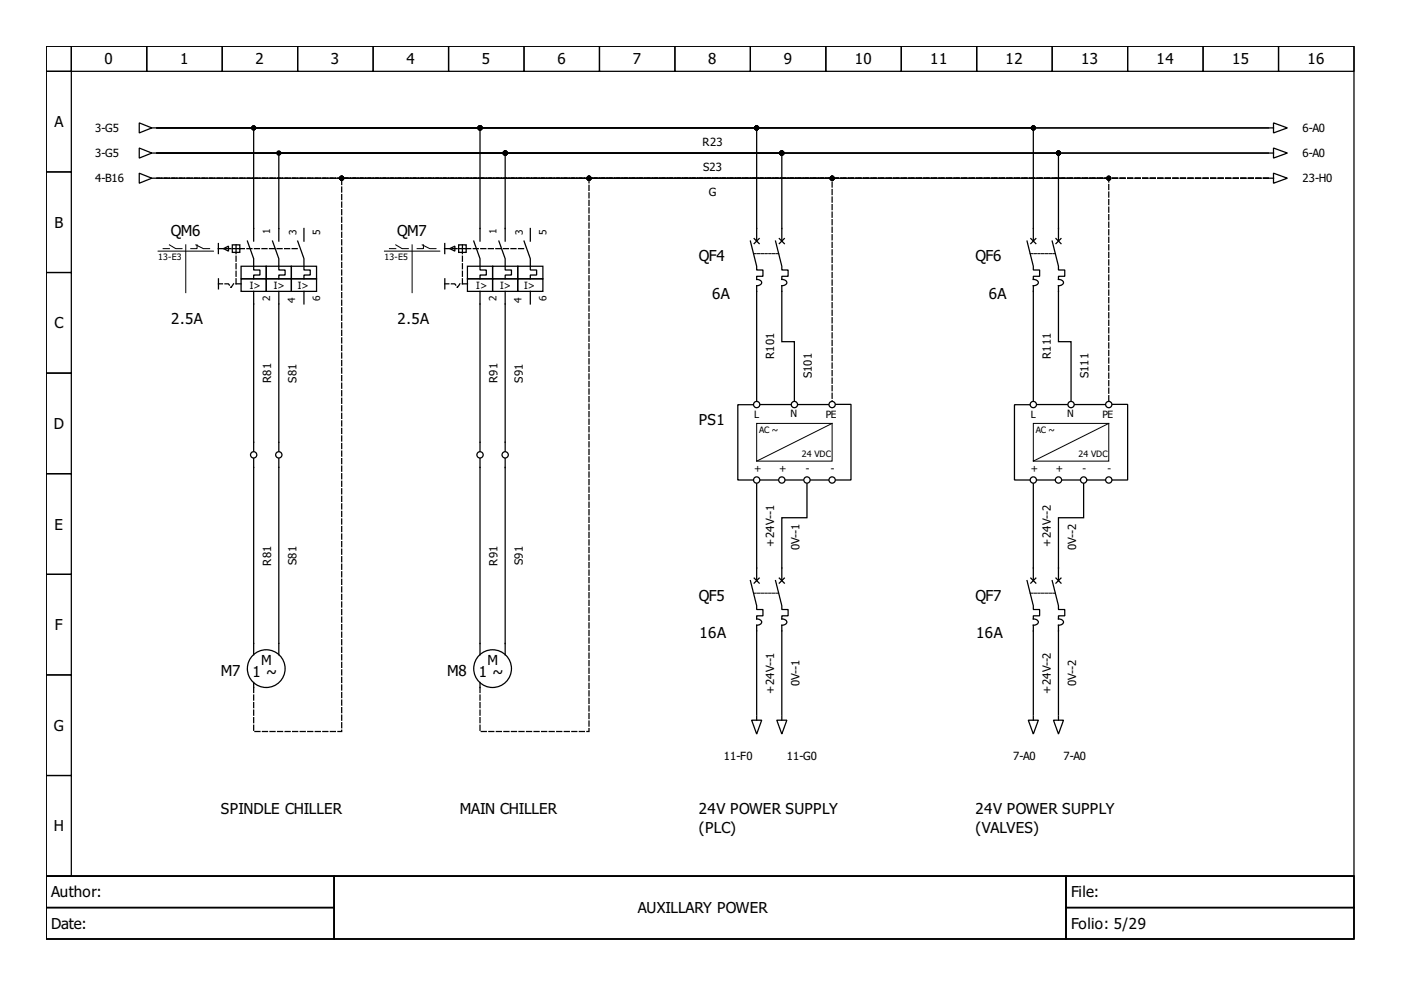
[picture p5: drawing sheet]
<svg xmlns="http://www.w3.org/2000/svg" width="297mm" height="210mm" viewBox="0 0 297 210" stroke-linecap="round" stroke-linejoin="round" font-family="sans-serif">
<g fill="none" stroke="#000" stroke-width=".27">
<path d="M9.8 9.8h277.3v176h-277.3zM9.8 9.8h5.3v5.3h-5.3zM9.8 15.1h5.3v21.4h-5.3zM15.1 9.8h16v5.3h-16zM31.1 9.8h16v5.3h-16zM47.1 9.8h16v5.3h-16zM63.1 9.8h16v5.3h-16zM79.1 9.8h16v5.3h-16zM95.1 9.8h16v5.3h-16zM111.1 9.8h16v5.3h-16zM127.1 9.8h16v5.3h-16zM143.1 9.8h16v5.3h-16z"/>
<path d="M159.1 9.8h16v5.3h-16zM175.1 9.8h16v5.3h-16zM191.1 9.8h16v5.3h-16zM207.1 9.8h16v5.3h-16zM223.1 9.8h16v5.3h-16zM239.1 9.8h16v5.3h-16zM255.1 9.8h16v5.3h-16zM271.1 9.8h16v5.3h-16zM9.8 36.5h5.3v21.3h-5.3zM29.5 31.4l2.7 1.1-2.7 1zM29.5 26.1l2.7 1-2.7 1.1zM29.5 36.7l2.7 1.1-2.7 1.1z"/>
<path d="M32.2 32.5h.8M32.2 27.1h.8M32.2 37.8h.8M33.3 32.5h191.1v18.6M33.3 32.5h235.6h-209.8v18.6M33.3 27.1h127.1v24M33.3 32.5h132.5v18.6M33.3 27.1h235.6h-215.1v24M33.3 27.1h185.8v24M33.3 32.5h73.8v18.6M33.3 27.1h68.5v24M269.2 32.5h.8"/>
<path d="M269.2 27.1h.8M269.2 37.8h.8M270 36.7l2.9 1.1-2.9 1.1zM270 31.4l2.9 1.1-2.9 1zM270 26.1l2.9 1-2.9 1.1zM9.8 57.8h5.3v21.3h-5.3zM46.3 51.6v2.2M46.3 59.1v2.1M47.4 52.7l1-.5v1zM49.2 52.7h1.7M49.2 51.9h1.6v1.6h-1.6zM50 51.9v1.6"/>
<path d="M51.1 56.4h5.3v2.7h-5.3zM51.1 59.1h5.3v2.7h-5.3zM52.4 51.1l1.4 3.7v2.4h1.3v1.1h-1.3v.8M56.4 56.4h5.4v2.7h-5.4zM56.4 59.1h5.4v2.7h-5.4zM57.8 51.1l1.3 3.7v2.4h1.3v1.1h-1.3v.8M61.8 56.4h5.3v2.7h-5.3zM61.8 59.1h5.3v2.7h-5.3zM63.1 51.1l1.3 3.7v2.4h1.4v1.1h-1.4v.8M64.4 48.4v2.7M94.3 51.6v2.2M94.3 59.1v2.1"/>
<path d="M95.4 52.7l1-.5v1zM97.2 52.7h1.7M97.2 51.9h1.6v1.6h-1.6zM98 51.9v1.6M99.1 56.4h5.3v2.7h-5.3zM99.1 59.1h5.3v2.7h-5.3zM100.4 51.1l1.4 3.7v2.4h1.3v1.1h-1.3v.8M104.4 56.4h5.4v2.7h-5.4zM104.4 59.1h5.4v2.7h-5.4zM105.8 51.1l1.3 3.7v2.4h1.3v1.1h-1.3v.8M109.8 56.4h5.3v2.7h-5.3zM109.8 59.1h5.3v2.7h-5.3z"/>
<path d="M111.1 51.1l1.3 3.7v2.4h1.4v1.1h-1.4v.8M112.4 48.4v2.7M159.1 51.1l1.3 5.3v.8h1.4v1.4h-1.4v.6a.8 .8 0 0 1 1 1l-.6 .3-.4 .1v24.4M159.9 50.6l1.1 1M161 50.6l-1.1 1M164.4 51.1l1.4 5.3v.8h1.3v1.4h-1.3v.6a.8 .8 0 0 1 .9 1l-.5 .3-.4 .1v11.8h2.6v12.6M165.2 50.6l1.1 1M166.3 50.6l-1.1 1M217.8 51.1l1.3 5.3v.8h1.3v1.4h-1.3v.6a.8 .8 0 0 1 1 1l-.6 .3-.4 .1v24.4M218.6 50.6l1 1M219.6 50.6l-1 1M223.1 51.1l1.3 5.3v.8h1.3v1.4h-1.3v.6a.8 .8 0 0 1 1 1l-.6 .3-.4 .1v11.8h2.7v12.6"/>
<path d="M223.9 50.6l1 1M224.9 50.6l-1 1M9.8 79.1h5.3v21.3h-5.3zM53.8 61.8v33.8M59.1 61.8v33.8M64.4 61.8v2.6M101.8 61.8v33.8M107.1 61.8v33.8M112.4 61.8v2.6M53.8 97.2v41.6M59.1 97.2v41.6M101.8 97.2v41.6"/>
<path d="M107.1 97.2v41.6M159.6 85.8h-3.2v16h3.2M161.2 85.8h6.4M169.2 85.8h6.4M177.2 85.7h3.2v16.1h-3.2M218.3 85.8h-3.2v16h3.2M219.9 85.8h6.4M227.9 85.8h6.4M235.9 85.7h3.2v16.1h-3.2M9.8 100.4h5.3v21.4h-5.3zM160.4 102.6v20.5M161.2 101.8h3.8"/>
<path d="M166.6 101.8h3.7M171.1 102.6v7.2h-5.3v13.3M171.9 101.8h3.7M219.1 102.6v20.5M219.9 101.8h3.7M225.2 101.8h3.7M229.7 102.6v7.2h-5.3v13.3M230.5 101.8h3.8M9.8 121.8h5.3v21.3h-5.3zM159.1 123.1l1.3 5.3v.8h1.4v1.4h-1.4v.6a.8 .8 0 0 1 1 1l-.6 .3-.4 .1v19M159.9 122.6l1.1 1M161 122.6l-1.1 1"/>
<path d="M164.4 123.1l1.4 5.3v.8h1.3v1.4h-1.3v.6a.8 .8 0 0 1 .9 1l-.5 .3-.4 .1v19M165.2 122.6l1.1 1M166.3 122.6l-1.1 1M217.8 123.1l1.3 5.3v.8h1.3v1.4h-1.3v.6a.8 .8 0 0 1 1 1l-.6 .3-.4 .1v19M218.6 122.6l1 1M219.6 122.6l-1 1M223.1 123.1l1.3 5.3v.8h1.3v1.4h-1.3v.6a.8 .8 0 0 1 1 1l-.6 .3-.4 .1v19M223.9 122.6l1 1M224.9 122.6l-1 1M9.8 143.1h5.3v21.3h-5.3zM53.8 144.7v1.1M101.8 144.7v1.1"/>
<path d="M159.4 152.7h2.1l-1.1 2.9zM160.4 151.9v.8M164.7 152.7h2.1l-1 2.9zM165.8 151.9v.8M218 152.7h2.2l-1.1 2.9zM219.1 151.9v.8M223.3 152.7h2.2l-1.1 2.9zM224.4 151.9v.8M9.8 164.4h5.3v21.4h-5.3zM9.8 185.8h277.3v13.3h-277.3zM9.8 185.8h61v6.6h-61zM9.8 192.4h61v6.7h-61z"/>
<path d="M70.8 185.8h155.2v13.3h-155.2zM226 185.8h61.1v6.6h-61.1zM226 192.4h61.1v6.7h-61.1z"/>
<circle cx="53.8" cy="96.4" r=".67"/>
<circle cx="59.1" cy="96.4" r=".67"/>
<circle cx="101.8" cy="96.4" r=".67"/>
<circle cx="107.1" cy="96.4" r=".67"/>
<circle cx="160.4" cy="85.8" r=".67"/>
<circle cx="168.4" cy="85.8" r=".67"/>
<circle cx="176.4" cy="85.8" r=".67"/>
<circle cx="219.1" cy="85.8" r=".67"/>
<circle cx="227.1" cy="85.8" r=".67"/>
<circle cx="235.1" cy="85.8" r=".67"/>
<circle cx="160.4" cy="101.8" r=".67"/>
<circle cx="165.8" cy="101.8" r=".67"/>
<circle cx="171.1" cy="101.8" r=".67"/>
<circle cx="176.4" cy="101.8" r=".67"/>
<circle cx="219.1" cy="101.8" r=".67"/>
<circle cx="224.4" cy="101.8" r=".67"/>
<circle cx="229.7" cy="101.8" r=".67"/>
<circle cx="235.1" cy="101.8" r=".67"/>
<circle cx="56.4" cy="141.8" r="4"/>
<circle cx="104.4" cy="141.8" r="4"/>
</g>
<g fill="none" stroke="#000" stroke-width=".21">
<path d="M33.5 53.2h11.7M34.6 52.7h1.3M35.9 51.9l1.4 .8h1.3M39.4 51.9v10.1M41.5 51.9l1.6 .8h1.3M41.8 51.9v.8h-1.3M81.5 53.2h11.7M82.6 52.7h1.3M83.9 51.9l1.3 .8h1.4M87.4 51.9v10.1M89.5 51.9l1.6 .8h1.3M89.8 51.9v.8h-1.4"/>
<path d="M160.4 89.8h16v8h-16zM176.4 89.8l-16 8M219.1 89.8h16v8h-16zM235.1 89.8l-16 8"/>
</g>
<g fill="none" stroke="#000" stroke-width=".27" stroke-dasharray="1.1 .5">
<path d="M33.3 37.8h143.1v47.2M33.3 37.8h201.8v47.2M268.9 37.8h-235.6M46.3 52.7h3M50.7 52.7h12.8M94.2 52.7h3.1M98.7 52.7h12.8M50 60.2v-6.7M51.1 60.2h-1.6l-.5 .8-.6-.8h-2.1M98 60.2v-6.7M99.1 60.2h-1.6l-.5 .8-.6-.8h-2.1M53.8 145.8v9.3h18.6v-117.3h196.5"/>
<path d="M101.8 145.8v9.3h23.1v-117.3h144"/>
</g>
<path d="M159.8 53.8h5.3M218.4 53.8h5.3M159.8 125.8h5.3M218.4 125.8h5.3" fill="none" stroke="#000" stroke-width=".21" stroke-dasharray=".5 .3"/>
<g fill="#000" stroke="#000" stroke-width=".27">
<circle cx="53.8" cy="27.1" r=".4"/>
<circle cx="59.1" cy="32.5" r=".4"/>
<circle cx="72.4" cy="37.8" r=".4"/>
<circle cx="101.8" cy="27.1" r=".4"/>
<circle cx="107.1" cy="32.5" r=".4"/>
<circle cx="124.9" cy="37.8" r=".4"/>
<circle cx="160.4" cy="27.1" r=".4"/>
<circle cx="165.8" cy="32.5" r=".4"/>
<circle cx="176.4" cy="37.8" r=".4"/>
<circle cx="219.1" cy="27.1" r=".4"/>
<circle cx="224.4" cy="32.5" r=".4"/>
<circle cx="235.1" cy="37.8" r=".4"/>
</g>
<g font-size="3.2">
<text x="22.2" y="13.7">0</text>
<text x="38.2" y="13.7">1</text>
<text x="54.2" y="13.7">2</text>
<text x="70.2" y="13.7">3</text>
<text x="86.2" y="13.7">4</text>
<text x="102.2" y="13.7">5</text>
<text x="118.2" y="13.7">6</text>
<text x="134.2" y="13.7">7</text>
<text x="150.2" y="13.7">8</text>
<text x="166.2" y="13.7">9</text>
<text x="181.2" y="13.7">10</text>
<text x="197.2" y="13.7">11</text>
<text x="213.2" y="13.7">12</text>
<text x="229.2" y="13.7">13</text>
<text x="245.2" y="13.7">14</text>
<text x="261.2" y="13.7">15</text>
<text x="277.2" y="13.7">16</text>
<text x="11.5" y="27">A</text>
<text x="11.5" y="48.3">B</text>
<text x="36.2" y="50">QM6</text>
<text x="84.2" y="50">QM7</text>
<text x="148.2" y="55.4">QF4</text>
<text x="206.8" y="55.4">QF6</text>
<text x="151" y="63.4">6A</text>
<text x="209.6" y="63.4">6A</text>
<text x="11.5" y="69.6">C</text>
<text x="36.3" y="68.7">2.5A</text>
<text x="84.3" y="68.7">2.5A</text>
<text x="11.4" y="91">D</text>
<text x="148.2" y="90">PS1</text>
<text x="11.5" y="112.3">E</text>
<text x="148.2" y="127.4">QF5</text>
<text x="206.8" y="127.4">QF7</text>
<text x="11.7" y="133.6">F</text>
<text x="148.3" y="135.4">16A</text>
<text x="207" y="135.4">16A</text>
<text x="46.8" y="143.4">M7</text>
<text x="53.5" y="143.6">1 ~</text>
<text x="94.8" y="143.4">M8</text>
<text x="101.5" y="143.6">1 ~</text>
<text x="11.4" y="155">G</text>
<text x="46.8" y="172.7">SPINDLE CHILLER</text>
<text x="97.5" y="172.7">MAIN CHILLER</text>
<text x="148.2" y="172.7">24V POWER SUPPLY</text>
<text x="206.8" y="172.7">24V POWER SUPPLY</text>
<text x="11.4" y="176.3">H</text>
<text x="148.2" y="176.7">(PLC)</text>
<text x="206.8" y="176.7">(VALVES)</text>
<text x="10.9" y="190.3">Author:</text>
<text x="227.1" y="190.3">File:</text>
<text x="10.9" y="197">Date:</text>
<text x="135.2" y="193.6">AUXILLARY POWER</text>
<text x="227.1" y="197">Folio: 5/29</text>
</g>
<g font-size="2.9">
<text x="55.4" y="141">M</text>
<text x="103.4" y="141">M</text>
</g>
<g font-size="2.4">
<text x="20.2" y="27.9">3-G5</text>
<text x="276.1" y="27.9">6-A0</text>
<text x="20.2" y="33.3">3-G5</text>
<text x="149" y="30.9">R23</text>
<text x="276.1" y="33.3">6-A0</text>
<text x="20.2" y="38.6">4-B16</text>
<text x="149.1" y="36.2">S23</text>
<text x="150.3" y="41.5">G</text>
<text x="276.1" y="38.6">23-H0</text>
<text x="164.2" y="76.2" transform="rotate(-90 164.2 76.2)">R101</text>
<text x="222.8" y="76.2" transform="rotate(-90 222.8 76.2)">R111</text>
<text x="57.5" y="81.2" transform="rotate(-90 57.5 81.2)">R81</text>
<text x="62.8" y="81.1" transform="rotate(-90 62.8 81.1)">S81</text>
<text x="105.5" y="81.2" transform="rotate(-90 105.5 81.2)">R91</text>
<text x="110.8" y="81.1" transform="rotate(-90 110.8 81.1)">S91</text>
<text x="172.2" y="80.2" transform="rotate(-90 172.2 80.2)">S101</text>
<text x="230.8" y="80.2" transform="rotate(-90 230.8 80.2)">S111</text>
<text x="57.5" y="119.9" transform="rotate(-90 57.5 119.9)">R81</text>
<text x="62.8" y="119.8" transform="rotate(-90 62.8 119.8)">S81</text>
<text x="105.5" y="119.9" transform="rotate(-90 105.5 119.9)">R91</text>
<text x="110.8" y="119.8" transform="rotate(-90 110.8 119.8)">S91</text>
<text x="164.2" y="115.9" transform="rotate(-90 164.2 115.9)">+24V--1</text>
<text x="169.5" y="116.7" transform="rotate(-90 169.5 116.7)">0V--1</text>
<text x="222.8" y="115.9" transform="rotate(-90 222.8 115.9)">+24V--2</text>
<text x="228.1" y="116.7" transform="rotate(-90 228.1 116.7)">0V--2</text>
<text x="164.2" y="147.1" transform="rotate(-90 164.2 147.1)">+24V--1</text>
<text x="169.5" y="145.5" transform="rotate(-90 169.5 145.5)">0V--1</text>
<text x="222.8" y="147.1" transform="rotate(-90 222.8 147.1)">+24V--2</text>
<text x="228.1" y="145.5" transform="rotate(-90 228.1 145.5)">0V--2</text>
<text x="153.5" y="161.2">11-F0</text>
<text x="166.8" y="161.2">11-G0</text>
<text x="214.8" y="161.2">7-A0</text>
<text x="225.5" y="161.2">7-A0</text>
</g>
<g font-size="2.1">
<text x="57.2" y="49.5" transform="rotate(-90 57.2 49.5)">1</text>
<text x="62.8" y="49.8" transform="rotate(-90 62.8 49.8)">3</text>
<text x="67.9" y="49.8" transform="rotate(-90 67.9 49.8)">5</text>
<text x="105.2" y="49.5" transform="rotate(-90 105.2 49.5)">1</text>
<text x="110.8" y="49.8" transform="rotate(-90 110.8 49.8)">3</text>
<text x="115.9" y="49.8" transform="rotate(-90 115.9 49.8)">5</text>
<text x="53" y="61.2">I&gt;</text>
<text x="57.2" y="63.9" transform="rotate(-90 57.2 63.9)">2</text>
<text x="58" y="61.2">I&gt;</text>
<text x="62.6" y="64.2" transform="rotate(-90 62.6 64.2)">4</text>
<text x="63.1" y="61.2">I&gt;</text>
<text x="67.9" y="63.9" transform="rotate(-90 67.9 63.9)">6</text>
<text x="101" y="61.2">I&gt;</text>
<text x="105.2" y="63.9" transform="rotate(-90 105.2 63.9)">2</text>
<text x="106" y="61.2">I&gt;</text>
<text x="110.6" y="64.2" transform="rotate(-90 110.6 64.2)">4</text>
<text x="111.1" y="61.2">I&gt;</text>
<text x="115.9" y="63.9" transform="rotate(-90 115.9 63.9)">6</text>
<text x="159.9" y="88.7">L</text>
<text x="167.6" y="88.4">N</text>
<text x="175.1" y="88.7">PE</text>
<text x="218.6" y="88.7">L</text>
<text x="226.3" y="88.4">N</text>
<text x="233.7" y="88.7">PE</text>
<text x="159.9" y="100.2">+</text>
<text x="165.2" y="100.2">+</text>
<text x="170.8" y="100.2">-</text>
<text x="176.2" y="100.2">-</text>
<text x="218.6" y="100.2">+</text>
<text x="223.9" y="100.2">+</text>
<text x="229.5" y="100.2">-</text>
<text x="234.8" y="100.2">-</text>
</g>
<g font-size="1.9">
<text x="33.5" y="55.1">13-E3</text>
<text x="81.5" y="55.1">13-E5</text>
<text x="161" y="91.9">AC ~</text>
<text x="219.6" y="91.9">AC ~</text>
<text x="170" y="97">24 VDC</text>
<text x="228.7" y="97">24 VDC</text>
</g>
</svg>
